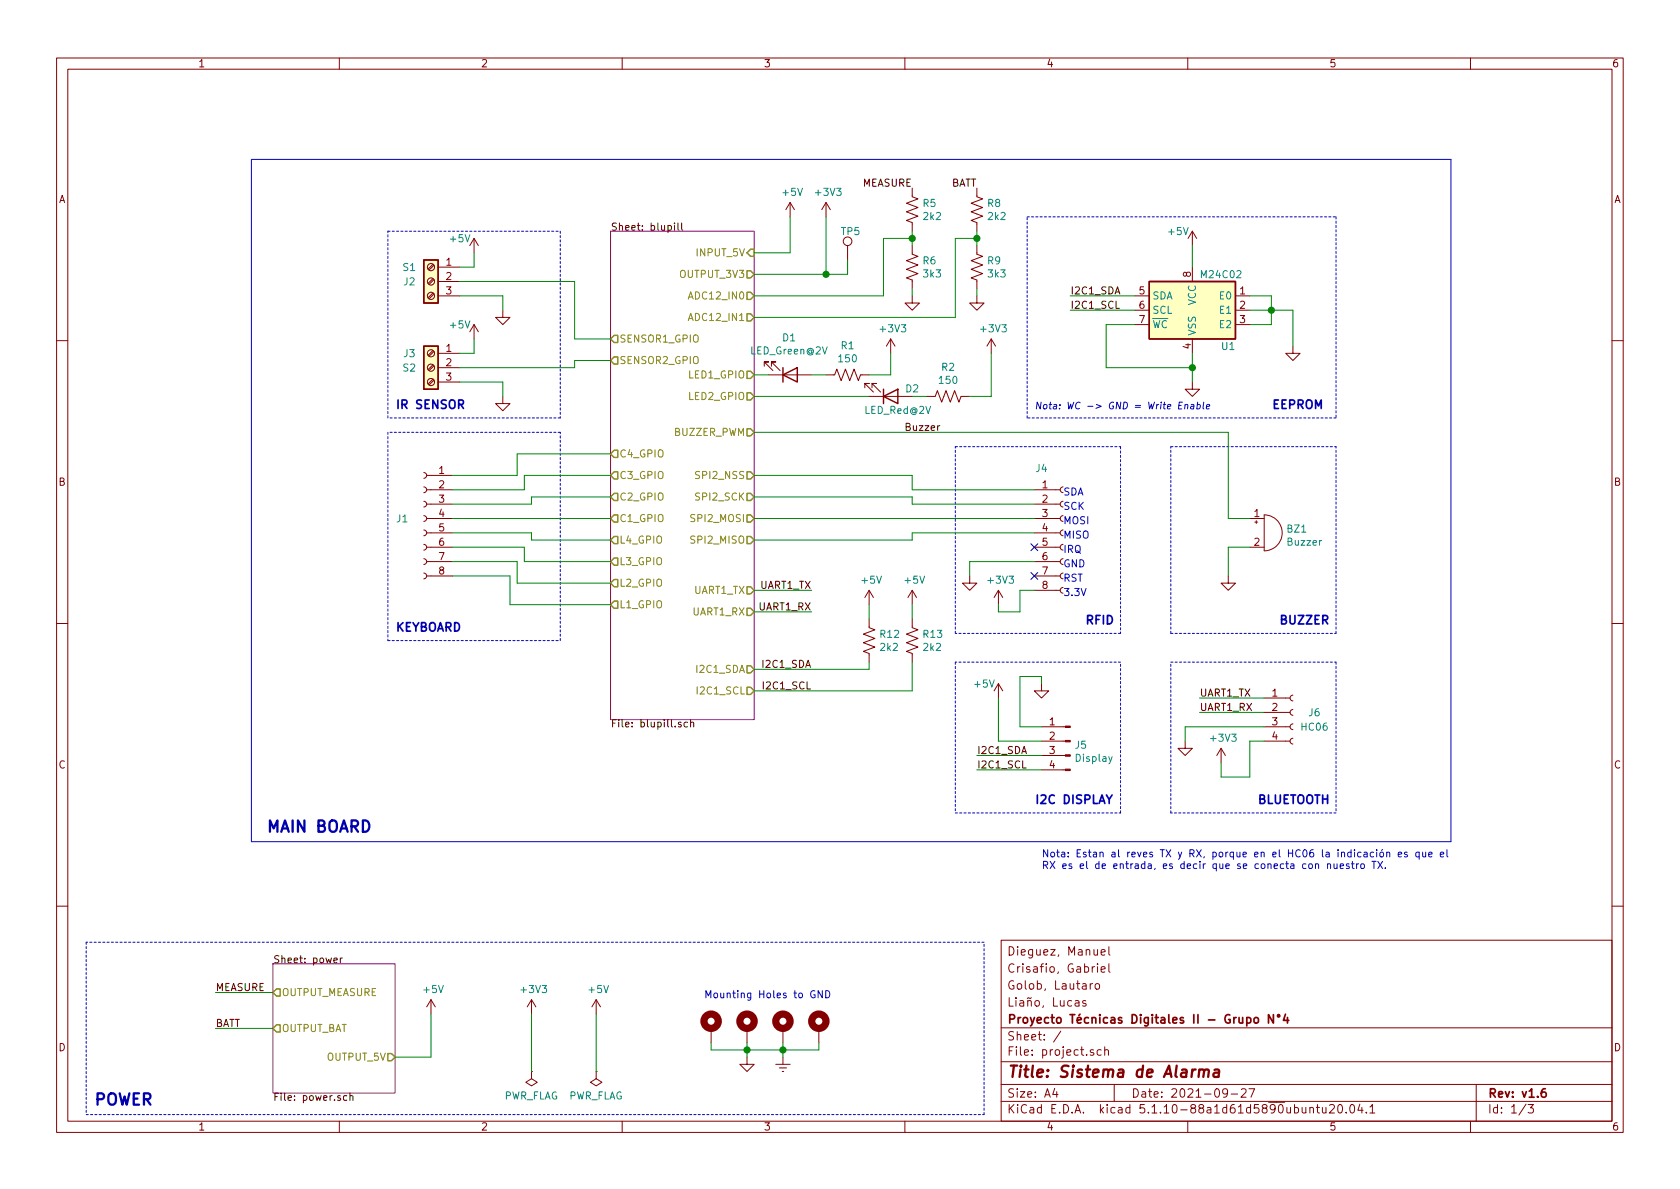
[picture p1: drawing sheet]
EESchema Schematic File Version 4
EELAYER 30 0
EELAYER END
$Descr A4 11693 8268
encoding utf-8
Sheet 1 3
Title "Sistema de Alarma"
Date "2021-09-27"
Rev "v1.6"
Comp "Proyecto Técnicas Digitales II - Grupo N°4"
Comment1 "Liaño, Lucas"
Comment2 "Golob, Lautaro"
Comment3 "Crisafio, Gabriel"
Comment4 "Dieguez, Manuel"
$EndDescr
Wire Notes Line
	600  6550 600  7750
Wire Notes Line
	6850 7750 6850 6550
Text Notes 650  7700 0    79   ~ 16
POWER
Wire Notes Line
	600  7750 6850 7750
$Comp
L power:+5V #PWR0113
U 1 1
P 3000 7050
F 0 "#PWR0113" H 3000 6900 50  0001 C CNN
F 1 "+5V" H 3015 7223 50  0000 C CNN
F 2 "" H 3000 7050 50  0001 C CNN
F 3 "" H 3000 7050 50  0001 C CNN
	1    3000 7050
	1    0    0    -1  
$EndComp
Wire Wire Line
	2750 7350 3000 7350
$Sheet
S 1900 6700 850  900 
U 60FFCFF1
F0 "power" 50
F1 "power.sch" 50
F2 "OUTPUT_5V" O R 2750 7350 50 
F3 "OUTPUT_MEASURE" O L 1900 6900 50 
F4 "OUTPUT_BAT" O L 1900 7150 50 
$EndSheet
Wire Wire Line
	1500 6900 1900 6900
Text Label 1500 6900 0    50   ~ 0
MEASURE
$Comp
L power:GND #PWR0119
U 1 1
P 5200 7350
F 0 "#PWR0119" H 5200 7100 50  0001 C CNN
F 1 "GND" H 5205 7177 50  0001 C CNN
F 2 "" H 5200 7350 50  0001 C CNN
F 3 "" H 5200 7350 50  0001 C CNN
	1    5200 7350
	1    0    0    -1  
$EndComp
$Comp
L power:Earth #PWR0120
U 1 1
P 5450 7350
F 0 "#PWR0120" H 5450 7100 50  0001 C CNN
F 1 "Earth" H 5450 7200 50  0001 C CNN
F 2 "" H 5450 7350 50  0001 C CNN
F 3 "~" H 5450 7350 50  0001 C CNN
	1    5450 7350
	1    0    0    -1  
$EndComp
$Comp
L Mechanical:MountingHole_Pad H1
U 1 1
P 4950 7150
F 0 "H1" H 5050 7153 50  0001 L CNN
F 1 "MountingHole_Pad" H 5050 7108 50  0001 L CNN
F 2 "MountingHole:MountingHole_3.2mm_M3_DIN965_Pad_TopBottom" H 4950 7150 50  0001 C CNN
F 3 "~" H 4950 7150 50  0001 C CNN
	1    4950 7150
	1    0    0    -1  
$EndComp
$Comp
L Mechanical:MountingHole_Pad H2
U 1 1
P 5200 7150
F 0 "H2" H 5300 7153 50  0001 L CNN
F 1 "MountingHole_Pad" H 5300 7108 50  0001 L CNN
F 2 "MountingHole:MountingHole_3.2mm_M3_DIN965_Pad_TopBottom" H 5200 7150 50  0001 C CNN
F 3 "~" H 5200 7150 50  0001 C CNN
	1    5200 7150
	1    0    0    -1  
$EndComp
$Comp
L Mechanical:MountingHole_Pad H3
U 1 1
P 5450 7150
F 0 "H3" H 5550 7153 50  0001 L CNN
F 1 "MountingHole_Pad" H 5550 7108 50  0001 L CNN
F 2 "MountingHole:MountingHole_3.2mm_M3_DIN965_Pad_TopBottom" H 5450 7150 50  0001 C CNN
F 3 "~" H 5450 7150 50  0001 C CNN
	1    5450 7150
	1    0    0    -1  
$EndComp
$Comp
L Mechanical:MountingHole_Pad H4
U 1 1
P 5700 7150
F 0 "H4" H 5800 7153 50  0001 L CNN
F 1 "MountingHole_Pad" H 5800 7108 50  0001 L CNN
F 2 "MountingHole:MountingHole_3.2mm_M3_DIN965_Pad_TopBottom" H 5700 7150 50  0001 C CNN
F 3 "~" H 5700 7150 50  0001 C CNN
	1    5700 7150
	1    0    0    -1  
$EndComp
Wire Wire Line
	4950 7250 4950 7300
Wire Wire Line
	4950 7300 5200 7300
Wire Wire Line
	5700 7300 5700 7250
Wire Wire Line
	5450 7250 5450 7300
Connection ~ 5450 7300
Wire Wire Line
	5450 7300 5700 7300
Wire Wire Line
	5450 7350 5450 7300
Wire Wire Line
	5200 7350 5200 7300
Connection ~ 5200 7300
Wire Wire Line
	5200 7300 5450 7300
Wire Wire Line
	5200 7250 5200 7300
Text Notes 4900 6950 0    50   ~ 0
Mounting Holes to GND
Wire Notes Line
	6850 6550 600  6550
Wire Wire Line
	1500 7150 1900 7150
Text Label 1500 7150 0    50   ~ 0
BATT
Wire Wire Line
	3000 7050 3000 7350
$Comp
L power:+5V #PWR0114
U 1 1
P 5500 1500
F 0 "#PWR0114" H 5500 1350 50  0001 C CNN
F 1 "+5V" H 5515 1673 50  0000 C CNN
F 2 "" H 5500 1500 50  0001 C CNN
F 3 "" H 5500 1500 50  0001 C CNN
	1    5500 1500
	1    0    0    -1  
$EndComp
$Comp
L power:+3V3 #PWR0115
U 1 1
P 5750 1500
F 0 "#PWR0115" H 5750 1350 50  0001 C CNN
F 1 "+3V3" H 5765 1673 50  0000 C CNN
F 2 "" H 5750 1500 50  0001 C CNN
F 3 "" H 5750 1500 50  0001 C CNN
	1    5750 1500
	1    0    0    -1  
$EndComp
Wire Wire Line
	5500 1500 5500 1750
Wire Wire Line
	5750 1500 5750 1900
$Comp
L Connector:Conn_01x08_Female J1
U 1 1
P 2950 3600
F 0 "J1" H 3100 3600 50  0000 C CNN
F 1 "Conn_01x08_Female" H 2842 3994 50  0001 C CNN
F 2 "Connector_PinHeader_2.54mm:PinHeader_1x08_P2.54mm_Vertical" H 2950 3600 50  0001 C CNN
F 3 "~" H 2950 3600 50  0001 C CNN
	1    2950 3600
	-1   0    0    -1  
$EndComp
Wire Wire Line
	3600 3150 3600 3300
Wire Wire Line
	3600 3300 3150 3300
Wire Wire Line
	3650 3300 3650 3400
Wire Wire Line
	3650 3400 3150 3400
Wire Wire Line
	3700 3450 3700 3500
Wire Wire Line
	3700 3500 3150 3500
Wire Wire Line
	3700 3750 3700 3700
Wire Wire Line
	3700 3700 3150 3700
Wire Wire Line
	3650 3900 3650 3800
Wire Wire Line
	3650 3800 3150 3800
Wire Wire Line
	3600 4050 3600 3900
Wire Wire Line
	3600 3900 3150 3900
Wire Wire Line
	3550 4200 3550 4000
Wire Wire Line
	3550 4000 3150 4000
Wire Notes Line
	2700 3000 2700 4450
Wire Notes Line
	2700 4450 3900 4450
Wire Notes Line
	3900 4450 3900 3000
Wire Notes Line
	3900 3000 2700 3000
Text Notes 2750 4400 0    59   ~ 12
KEYBOARD
Text Label 6350 1300 2    50   ~ 0
MEASURE
Text Label 6800 1300 2    50   ~ 0
BATT
$Comp
L Connector:Screw_Terminal_01x03 J2
U 1 1
P 3000 1950
F 0 "J2" H 3150 1950 50  0000 C CNN
F 1 "S1" H 3150 2050 50  0000 C CNN
F 2 "Connector_PinHeader_2.54mm:PinHeader_1x03_P2.54mm_Vertical" H 3000 1950 50  0001 C CNN
F 3 "~" H 3000 1950 50  0001 C CNN
	1    3000 1950
	-1   0    0    -1  
$EndComp
$Comp
L Connector:Screw_Terminal_01x03 J3
U 1 1
P 3000 2550
F 0 "J3" H 3150 2650 50  0000 C CNN
F 1 "S2" H 3150 2550 50  0000 C CNN
F 2 "Connector_PinHeader_2.54mm:PinHeader_1x03_P2.54mm_Vertical" H 3000 2550 50  0001 C CNN
F 3 "~" H 3000 2550 50  0001 C CNN
	1    3000 2550
	-1   0    0    -1  
$EndComp
Text Notes 2750 2850 0    59   ~ 12
IR SENSOR
Wire Notes Line
	2700 2900 2700 1600
Wire Notes Line
	2700 1600 3900 1600
Wire Notes Line
	3900 1600 3900 2900
Wire Notes Line
	3900 2900 2700 2900
Wire Wire Line
	3200 2650 3500 2650
Wire Wire Line
	3500 2650 3500 2750
Wire Wire Line
	3200 2050 3500 2050
Wire Wire Line
	3500 2050 3500 2150
Wire Wire Line
	3200 2450 3300 2450
Wire Wire Line
	3300 2450 3300 2350
Wire Wire Line
	3200 1850 3300 1850
Wire Wire Line
	3300 1850 3300 1750
Wire Wire Line
	3200 1950 4000 1950
$Comp
L power:+5V #PWR0121
U 1 1
P 3300 1750
F 0 "#PWR0121" H 3300 1600 50  0001 C CNN
F 1 "+5V" H 3200 1850 50  0000 C CNN
F 2 "" H 3300 1750 50  0001 C CNN
F 3 "" H 3300 1750 50  0001 C CNN
	1    3300 1750
	1    0    0    -1  
$EndComp
$Comp
L power:+5V #PWR0122
U 1 1
P 3300 2350
F 0 "#PWR0122" H 3300 2200 50  0001 C CNN
F 1 "+5V" H 3200 2450 50  0000 C CNN
F 2 "" H 3300 2350 50  0001 C CNN
F 3 "" H 3300 2350 50  0001 C CNN
	1    3300 2350
	1    0    0    -1  
$EndComp
$Comp
L power:GND #PWR0123
U 1 1
P 3500 2150
F 0 "#PWR0123" H 3500 1900 50  0001 C CNN
F 1 "GND" H 3505 1977 50  0001 C CNN
F 2 "" H 3500 2150 50  0001 C CNN
F 3 "" H 3500 2150 50  0001 C CNN
	1    3500 2150
	1    0    0    -1  
$EndComp
Wire Wire Line
	4000 1950 4000 2350
$Comp
L power:GND #PWR0124
U 1 1
P 3500 2750
F 0 "#PWR0124" H 3500 2500 50  0001 C CNN
F 1 "GND" H 3505 2577 50  0001 C CNN
F 2 "" H 3500 2750 50  0001 C CNN
F 3 "" H 3500 2750 50  0001 C CNN
	1    3500 2750
	1    0    0    -1  
$EndComp
$Comp
L Device:R_US R1
U 1 1
P 5900 2600
F 0 "R1" V 5695 2600 50  0000 C CNN
F 1 "150" V 5786 2600 50  0000 C CNN
F 2 "Resistor_THT:R_Axial_DIN0309_L9.0mm_D3.2mm_P12.70mm_Horizontal" V 5940 2590 50  0001 C CNN
F 3 "~" H 5900 2600 50  0001 C CNN
	1    5900 2600
	0    1    1    0   
$EndComp
$Comp
L Device:LED D1
U 1 1
P 5500 2600
F 0 "D1" H 5493 2345 50  0000 C CNN
F 1 "LED_Green@2V" H 5493 2436 50  0000 C CNN
F 2 "LED_THT:LED_D5.0mm" H 5500 2600 50  0001 C CNN
F 3 "" H 5500 2600 50  0001 C CNN
F 4 "" H 5500 2600 50  0001 C CNN "Mouser Link"
F 5 "" H 5500 2600 50  0001 C CNN "Mouser Number"
F 6 "" H 5500 2600 50  0001 C CNN "Part Number"
	1    5500 2600
	1    0    0    1   
$EndComp
Wire Wire Line
	5650 2600 5750 2600
Wire Wire Line
	6050 2600 6200 2600
Wire Wire Line
	6200 2600 6200 2450
$Comp
L Device:R_US R2
U 1 1
P 6600 2750
F 0 "R2" V 6395 2750 50  0000 C CNN
F 1 "150" V 6486 2750 50  0000 C CNN
F 2 "Resistor_THT:R_Axial_DIN0309_L9.0mm_D3.2mm_P12.70mm_Horizontal" V 6640 2740 50  0001 C CNN
F 3 "~" H 6600 2750 50  0001 C CNN
	1    6600 2750
	0    1    1    0   
$EndComp
$Comp
L Device:LED D2
U 1 1
P 6200 2750
F 0 "D2" H 6350 2700 50  0000 C CNN
F 1 "LED_Red@2V" H 6250 2850 50  0000 C CNN
F 2 "LED_THT:LED_D5.0mm" H 6200 2750 50  0001 C CNN
F 3 "" H 6200 2750 50  0001 C CNN
F 4 "" H 6200 2750 50  0001 C CNN "Mouser Link"
F 5 "" H 6200 2750 50  0001 C CNN "Mouser Number"
F 6 "" H 6200 2750 50  0001 C CNN "Part Number"
	1    6200 2750
	1    0    0    1   
$EndComp
Wire Wire Line
	6350 2750 6450 2750
Wire Wire Line
	6750 2750 6900 2750
$Comp
L power:+3V3 #PWR0125
U 1 1
P 6200 2450
F 0 "#PWR0125" H 6200 2300 50  0001 C CNN
F 1 "+3V3" H 6215 2623 50  0000 C CNN
F 2 "" H 6200 2450 50  0001 C CNN
F 3 "" H 6200 2450 50  0001 C CNN
	1    6200 2450
	1    0    0    -1  
$EndComp
Wire Wire Line
	6900 2450 6900 2750
$Comp
L power:+3V3 #PWR0126
U 1 1
P 6900 2450
F 0 "#PWR0126" H 6900 2300 50  0001 C CNN
F 1 "+3V3" H 6915 2623 50  0000 C CNN
F 2 "" H 6900 2450 50  0001 C CNN
F 3 "" H 6900 2450 50  0001 C CNN
	1    6900 2450
	1    0    0    -1  
$EndComp
Wire Wire Line
	6050 2750 5250 2750
Wire Wire Line
	5250 2600 5350 2600
Wire Wire Line
	4000 2350 4250 2350
Wire Wire Line
	3200 2550 4000 2550
Wire Wire Line
	4250 3150 3600 3150
Wire Wire Line
	4250 3300 3650 3300
Wire Wire Line
	4250 3450 3700 3450
Wire Wire Line
	4250 3600 3150 3600
Wire Wire Line
	4250 3750 3700 3750
Wire Wire Line
	4250 3900 3650 3900
Wire Wire Line
	4250 4050 3600 4050
Wire Wire Line
	4250 4200 3550 4200
Wire Wire Line
	5250 1900 5750 1900
Wire Wire Line
	5250 1750 5500 1750
Text Notes 7200 5600 0    59   ~ 12
I2C DISPLAY
Wire Notes Line
	7800 4600 6650 4600
Wire Notes Line
	7800 5650 7800 4600
Wire Notes Line
	6650 5650 7800 5650
Wire Notes Line
	6650 4600 6650 5650
Wire Wire Line
	7100 4700 7100 5050
Wire Wire Line
	7100 5050 7250 5050
Wire Wire Line
	6950 4850 6950 5150
$Comp
L power:GND #PWR0127
U 1 1
P 7250 4750
F 0 "#PWR0127" H 7250 4500 50  0001 C CNN
F 1 "GND" H 7255 4577 50  0001 C CNN
F 2 "" H 7250 4750 50  0001 C CNN
F 3 "" H 7250 4750 50  0001 C CNN
	1    7250 4750
	1    0    0    -1  
$EndComp
$Comp
L power:+5V #PWR0128
U 1 1
P 6950 4850
F 0 "#PWR0128" H 6950 4700 50  0001 C CNN
F 1 "+5V" H 6850 4950 50  0000 C CNN
F 2 "" H 6950 4850 50  0001 C CNN
F 3 "" H 6950 4850 50  0001 C CNN
	1    6950 4850
	1    0    0    -1  
$EndComp
Wire Wire Line
	6950 5150 7250 5150
Wire Wire Line
	7250 4700 7250 4750
Wire Wire Line
	7100 4700 7250 4700
$Comp
L Connector:Conn_01x04_Male J5
U 1 1
P 7450 5150
F 0 "J5" H 7422 5124 50  0000 R CNN
F 1 "Display" H 7422 5033 50  0000 R CNN
F 2 "Connector_PinHeader_2.54mm:PinHeader_1x04_P2.54mm_Vertical" H 7450 5150 50  0001 C CNN
F 3 "~" H 7450 5150 50  0001 C CNN
	1    7450 5150
	-1   0    0    -1  
$EndComp
Text Label 6550 3000 2    50   ~ 0
Buzzer
Wire Wire Line
	5250 4250 5650 4250
Wire Wire Line
	5250 4100 5650 4100
Text Label 5650 4100 2    50   ~ 0
UART1_TX
Text Label 5650 4250 2    50   ~ 0
UART1_RX
$Comp
L Connector:Conn_01x08_Female J4
U 1 1
P 7400 3700
F 0 "J4" H 7250 4150 50  0000 C CNN
F 1 "Conn_01x08_Female" H 7292 4094 50  0001 C CNN
F 2 "Connector_PinHeader_2.54mm:PinHeader_1x08_P2.54mm_Vertical" H 7400 3700 50  0001 C CNN
F 3 "~" H 7400 3700 50  0001 C CNN
	1    7400 3700
	1    0    0    -1  
$EndComp
$Sheet
S 4250 1600 1000 3400
U 60FAC4BE
F0 "blupill" 50
F1 "blupill.sch" 50
F2 "INPUT_5V" I R 5250 1750 50 
F3 "OUTPUT_3V3" O R 5250 1900 50 
F4 "I2C1_SDA" O R 5250 4650 50 
F5 "I2C1_SCL" O R 5250 4800 50 
F6 "SPI2_MOSI" O R 5250 3600 50 
F7 "SPI2_MISO" O R 5250 3750 50 
F8 "SPI2_SCK" O R 5250 3450 50 
F9 "SPI2_NSS" O R 5250 3300 50 
F10 "L1_GPIO" O L 4250 4200 50 
F11 "L2_GPIO" O L 4250 4050 50 
F12 "L3_GPIO" O L 4250 3900 50 
F13 "L4_GPIO" O L 4250 3750 50 
F14 "UART1_RX" O R 5250 4250 50 
F15 "UART1_TX" O R 5250 4100 50 
F16 "C1_GPIO" O L 4250 3600 50 
F17 "C2_GPIO" O L 4250 3450 50 
F18 "C3_GPIO" O L 4250 3300 50 
F19 "C4_GPIO" O L 4250 3150 50 
F20 "ADC12_IN0" O R 5250 2050 50 
F21 "BUZZER_PWM" O R 5250 3000 50 
F22 "SENSOR2_GPIO" O L 4250 2500 50 
F23 "SENSOR1_GPIO" O L 4250 2350 50 
F24 "LED1_GPIO" O R 5250 2600 50 
F25 "LED2_GPIO" O R 5250 2750 50 
F26 "ADC12_IN1" O R 5250 2200 50 
$EndSheet
Wire Wire Line
	6350 3450 6350 3500
Wire Wire Line
	6350 3500 7200 3500
NoConn ~ 7200 4000
NoConn ~ 7200 3800
Wire Wire Line
	7200 3900 6750 3900
Wire Wire Line
	6750 3900 6750 4000
Wire Wire Line
	7200 4100 7100 4100
Wire Wire Line
	7100 4100 7100 4250
Wire Wire Line
	6950 4250 6950 4200
Wire Wire Line
	6950 4250 7100 4250
$Comp
L power:+3V3 #PWR0129
U 1 1
P 6950 4200
F 0 "#PWR0129" H 6950 4050 50  0001 C CNN
F 1 "+3V3" H 6965 4373 50  0000 C CNN
F 2 "" H 6950 4200 50  0001 C CNN
F 3 "" H 6950 4200 50  0001 C CNN
	1    6950 4200
	1    0    0    -1  
$EndComp
$Comp
L power:GND #PWR0130
U 1 1
P 6750 4000
F 0 "#PWR0130" H 6750 3750 50  0001 C CNN
F 1 "GND" H 6755 3827 50  0001 C CNN
F 2 "" H 6750 4000 50  0001 C CNN
F 3 "" H 6750 4000 50  0001 C CNN
	1    6750 4000
	1    0    0    -1  
$EndComp
Wire Notes Line
	6650 3100 7800 3100
Wire Notes Line
	7800 3100 7800 4400
Wire Notes Line
	7800 4400 6650 4400
Text Notes 7550 4350 0    59   ~ 12
RFID
Text Notes 7400 3450 0    50   ~ 0
SDA
Text Notes 7400 3550 0    50   ~ 0
SCK
Text Notes 7400 3650 0    50   ~ 0
MOSI
Text Notes 7400 3750 0    50   ~ 0
MISO
Text Notes 7400 3850 0    50   ~ 0
IRQ
Text Notes 7400 3950 0    50   ~ 0
GND
Text Notes 7400 4050 0    50   ~ 0
RST
Text Notes 7400 4150 0    50   ~ 0
3.3V
Wire Wire Line
	4000 2550 4000 2500
Wire Wire Line
	4000 2500 4250 2500
$Comp
L Device:Buzzer BZ1
U 1 1
P 8800 3700
F 0 "BZ1" H 8952 3729 50  0000 L CNN
F 1 "Buzzer" H 8952 3638 50  0000 L CNN
F 2 "mylib:Batt" V 8775 3800 50  0001 C CNN
F 3 "~" V 8775 3800 50  0001 C CNN
	1    8800 3700
	1    0    0    -1  
$EndComp
Wire Wire Line
	5250 3000 8550 3000
Wire Wire Line
	8700 3800 8550 3800
Wire Wire Line
	8550 3600 8700 3600
Wire Wire Line
	8550 3800 8550 4000
$Comp
L power:GND #PWR0131
U 1 1
P 8550 4000
F 0 "#PWR0131" H 8550 3750 50  0001 C CNN
F 1 "GND" H 8555 3827 50  0001 C CNN
F 2 "" H 8550 4000 50  0001 C CNN
F 3 "" H 8550 4000 50  0001 C CNN
	1    8550 4000
	1    0    0    -1  
$EndComp
Wire Notes Line
	8150 4400 8150 3100
Wire Notes Line
	8150 3100 9300 3100
Wire Notes Line
	8150 4400 9300 4400
Wire Notes Line
	9300 4400 9300 3100
Text Notes 8900 4350 0    59   ~ 12
BUZZER
Wire Wire Line
	8550 3000 8550 3600
Wire Notes Line style solid
	10100 5850 1750 5850
Wire Notes Line style solid
	1750 5850 1750 1100
Wire Notes Line style solid
	1750 1100 10100 1100
Wire Notes Line style solid
	10100 1100 10100 5850
Text Notes 1850 5800 0    79   ~ 16
MAIN BOARD
Wire Notes Line
	8150 4600 9300 4600
Wire Notes Line
	9300 4600 9300 5650
Wire Notes Line
	9300 5650 8150 5650
Wire Notes Line
	8150 5650 8150 4600
Wire Wire Line
	8250 5050 8250 5150
$Comp
L power:+3V3 #PWR0132
U 1 1
P 8500 5300
F 0 "#PWR0132" H 8500 5150 50  0001 C CNN
F 1 "+3V3" H 8515 5473 50  0000 C CNN
F 2 "" H 8500 5300 50  0001 C CNN
F 3 "" H 8500 5300 50  0001 C CNN
	1    8500 5300
	1    0    0    -1  
$EndComp
$Comp
L power:GND #PWR0133
U 1 1
P 8250 5150
F 0 "#PWR0133" H 8250 4900 50  0001 C CNN
F 1 "GND" H 8255 4977 50  0001 C CNN
F 2 "" H 8250 5150 50  0001 C CNN
F 3 "" H 8250 5150 50  0001 C CNN
	1    8250 5150
	1    0    0    -1  
$EndComp
Wire Wire Line
	8500 5400 8500 5300
Wire Wire Line
	8700 5400 8500 5400
Wire Wire Line
	8700 5150 8700 5400
Wire Wire Line
	8800 5150 8700 5150
Wire Wire Line
	8800 5050 8250 5050
Wire Wire Line
	8350 4950 8800 4950
Text Label 8350 4850 0    50   ~ 0
UART1_TX
Wire Wire Line
	8350 4850 8800 4850
Text Label 8350 4950 0    50   ~ 0
UART1_RX
$Comp
L Connector:Conn_01x04_Female J6
U 1 1
P 9000 4950
F 0 "J6" H 9150 4950 50  0000 C CNN
F 1 "HC06" H 9150 4850 50  0000 C CNN
F 2 "Connector_PinHeader_2.54mm:PinHeader_1x04_P2.54mm_Vertical" H 9000 4950 50  0001 C CNN
F 3 "~" H 9000 4950 50  0001 C CNN
	1    9000 4950
	1    0    0    -1  
$EndComp
Text Notes 8750 5600 0    59   ~ 12
BLUETOOTH
Text Notes 7250 6050 0    50   ~ 0
Nota: Estan al reves TX y RX, porque en el HC06 la indicación es que el\nRX es el de entrada, es decir que se conecta con nuestro TX.
Text Label 5650 4800 2    50   ~ 0
I2C1_SCL
Text Label 6800 5350 0    50   ~ 0
I2C1_SCL
Wire Wire Line
	6800 5350 7250 5350
Text Label 5650 4650 2    50   ~ 0
I2C1_SDA
Text Label 6800 5250 0    50   ~ 0
I2C1_SDA
Wire Wire Line
	6800 5250 7250 5250
Wire Notes Line
	9300 2900 7150 2900
Wire Notes Line
	7150 2900 7150 1500
Wire Notes Line
	7150 1500 9300 1500
Wire Notes Line
	9300 1500 9300 2900
Wire Wire Line
	8300 1850 8300 1700
Wire Wire Line
	8300 2450 8300 2550
$Comp
L power:+5V #PWR0134
U 1 1
P 8300 1700
F 0 "#PWR0134" H 8300 1550 50  0001 C CNN
F 1 "+5V" H 8200 1800 50  0000 C CNN
F 2 "" H 8300 1700 50  0001 C CNN
F 3 "" H 8300 1700 50  0001 C CNN
	1    8300 1700
	1    0    0    -1  
$EndComp
$Comp
L power:GND #PWR0135
U 1 1
P 8300 2650
F 0 "#PWR0135" H 8300 2400 50  0001 C CNN
F 1 "GND" H 8305 2477 50  0001 C CNN
F 2 "" H 8300 2650 50  0001 C CNN
F 3 "" H 8300 2650 50  0001 C CNN
	1    8300 2650
	1    0    0    -1  
$EndComp
Wire Wire Line
	7900 2250 7700 2250
Wire Wire Line
	7700 2250 7700 2550
Wire Wire Line
	7700 2550 8300 2550
Connection ~ 8300 2550
Wire Wire Line
	8300 2550 8300 2650
Text Notes 8850 2850 0    59   ~ 12
EEPROM
Text Notes 7200 2850 0    47   Italic 0
Nota: WC -> GND = Write Enable
Text Label 7450 2150 0    50   ~ 0
I2C1_SCL
Wire Wire Line
	7450 2150 7900 2150
Text Label 7450 2050 0    50   ~ 0
I2C1_SDA
Wire Wire Line
	7450 2050 7900 2050
$Comp
L power:+3V3 #PWR0116
U 1 1
P 3700 7050
F 0 "#PWR0116" H 3700 6900 50  0001 C CNN
F 1 "+3V3" H 3715 7223 50  0000 C CNN
F 2 "" H 3700 7050 50  0001 C CNN
F 3 "" H 3700 7050 50  0001 C CNN
	1    3700 7050
	1    0    0    -1  
$EndComp
$Comp
L power:PWR_FLAG #FLG0102
U 1 1
P 3700 7450
F 0 "#FLG0102" H 3700 7525 50  0001 C CNN
F 1 "PWR_FLAG" H 3700 7623 50  0000 C CNN
F 2 "" H 3700 7450 50  0001 C CNN
F 3 "~" H 3700 7450 50  0001 C CNN
	1    3700 7450
	-1   0    0    1   
$EndComp
Wire Wire Line
	3700 7050 3700 7450
Wire Notes Line
	6650 4400 6650 3100
Wire Wire Line
	6350 3700 6350 3750
Wire Wire Line
	6350 3750 5250 3750
Wire Wire Line
	6350 3700 7200 3700
Wire Wire Line
	5250 3600 7200 3600
Wire Wire Line
	6350 3450 5250 3450
Wire Wire Line
	5250 3300 6350 3300
Wire Wire Line
	6350 3300 6350 3400
Wire Wire Line
	6350 3400 7200 3400
$Comp
L Device:R_US R5
U 1 1
P 6350 1450
F 0 "R5" H 6418 1496 50  0000 L CNN
F 1 "2k2" H 6418 1405 50  0000 L CNN
F 2 "Resistor_THT:R_Axial_DIN0309_L9.0mm_D3.2mm_P12.70mm_Horizontal" V 6390 1440 50  0001 C CNN
F 3 "~" H 6350 1450 50  0001 C CNN
	1    6350 1450
	1    0    0    -1  
$EndComp
$Comp
L Device:R_US R6
U 1 1
P 6350 1850
F 0 "R6" H 6418 1896 50  0000 L CNN
F 1 "3k3" H 6418 1805 50  0000 L CNN
F 2 "Resistor_THT:R_Axial_DIN0309_L9.0mm_D3.2mm_P12.70mm_Horizontal" V 6390 1840 50  0001 C CNN
F 3 "~" H 6350 1850 50  0001 C CNN
	1    6350 1850
	1    0    0    -1  
$EndComp
$Comp
L Device:R_US R8
U 1 1
P 6800 1450
F 0 "R8" H 6868 1496 50  0000 L CNN
F 1 "2k2" H 6868 1405 50  0000 L CNN
F 2 "Resistor_THT:R_Axial_DIN0309_L9.0mm_D3.2mm_P12.70mm_Horizontal" V 6840 1440 50  0001 C CNN
F 3 "~" H 6800 1450 50  0001 C CNN
	1    6800 1450
	1    0    0    -1  
$EndComp
$Comp
L Device:R_US R9
U 1 1
P 6800 1850
F 0 "R9" H 6868 1896 50  0000 L CNN
F 1 "3k3" H 6868 1805 50  0000 L CNN
F 2 "Resistor_THT:R_Axial_DIN0309_L9.0mm_D3.2mm_P12.70mm_Horizontal" V 6840 1840 50  0001 C CNN
F 3 "~" H 6800 1850 50  0001 C CNN
	1    6800 1850
	1    0    0    -1  
$EndComp
Wire Wire Line
	6350 1600 6350 1650
Wire Wire Line
	6350 1650 6150 1650
Wire Wire Line
	6150 1650 6150 2050
Connection ~ 6350 1650
Wire Wire Line
	6350 1650 6350 1700
Wire Wire Line
	5250 2050 6150 2050
Wire Wire Line
	6350 2000 6350 2050
Wire Wire Line
	6650 2200 6650 1650
Wire Wire Line
	6650 1650 6800 1650
Wire Wire Line
	6800 1650 6800 1600
Wire Wire Line
	5250 2200 6650 2200
Wire Wire Line
	6800 1700 6800 1650
Connection ~ 6800 1650
Wire Wire Line
	6800 2000 6800 2050
$Comp
L power:GND #PWR0105
U 1 1
P 6800 2050
F 0 "#PWR0105" H 6800 1800 50  0001 C CNN
F 1 "GND" H 6805 1877 50  0001 C CNN
F 2 "" H 6800 2050 50  0001 C CNN
F 3 "" H 6800 2050 50  0001 C CNN
	1    6800 2050
	1    0    0    -1  
$EndComp
$Comp
L power:GND #PWR0108
U 1 1
P 6350 2050
F 0 "#PWR0108" H 6350 1800 50  0001 C CNN
F 1 "GND" H 6355 1877 50  0001 C CNN
F 2 "" H 6350 2050 50  0001 C CNN
F 3 "" H 6350 2050 50  0001 C CNN
	1    6350 2050
	1    0    0    -1  
$EndComp
$Comp
L power:PWR_FLAG #FLG0104
U 1 1
P 4150 7450
F 0 "#FLG0104" H 4150 7525 50  0001 C CNN
F 1 "PWR_FLAG" H 4150 7623 50  0000 C CNN
F 2 "" H 4150 7450 50  0001 C CNN
F 3 "~" H 4150 7450 50  0001 C CNN
	1    4150 7450
	-1   0    0    1   
$EndComp
Wire Wire Line
	4150 7050 4150 7450
$Comp
L power:+5V #PWR0140
U 1 1
P 4150 7050
F 0 "#PWR0140" H 4150 6900 50  0001 C CNN
F 1 "+5V" H 4165 7223 50  0000 C CNN
F 2 "" H 4150 7050 50  0001 C CNN
F 3 "" H 4150 7050 50  0001 C CNN
	1    4150 7050
	1    0    0    -1  
$EndComp
$Comp
L Device:R_US R12
U 1 1
P 6050 4450
F 0 "R12" H 6118 4496 50  0000 L CNN
F 1 "2k2" H 6118 4405 50  0000 L CNN
F 2 "Resistor_THT:R_Axial_DIN0309_L9.0mm_D3.2mm_P12.70mm_Horizontal" V 6090 4440 50  0001 C CNN
F 3 "~" H 6050 4450 50  0001 C CNN
	1    6050 4450
	1    0    0    -1  
$EndComp
$Comp
L Device:R_US R13
U 1 1
P 6350 4450
F 0 "R13" H 6418 4496 50  0000 L CNN
F 1 "2k2" H 6418 4405 50  0000 L CNN
F 2 "Resistor_THT:R_Axial_DIN0309_L9.0mm_D3.2mm_P12.70mm_Horizontal" V 6390 4440 50  0001 C CNN
F 3 "~" H 6350 4450 50  0001 C CNN
	1    6350 4450
	1    0    0    -1  
$EndComp
Wire Wire Line
	6050 4650 6050 4600
Wire Wire Line
	5250 4650 6050 4650
Wire Wire Line
	6350 4800 6350 4600
Wire Wire Line
	5250 4800 6350 4800
Wire Wire Line
	6050 4300 6050 4200
Wire Wire Line
	6350 4300 6350 4200
$Comp
L power:+5V #PWR0141
U 1 1
P 6050 4200
F 0 "#PWR0141" H 6050 4050 50  0001 C CNN
F 1 "+5V" H 6065 4373 50  0000 C CNN
F 2 "" H 6050 4200 50  0001 C CNN
F 3 "" H 6050 4200 50  0001 C CNN
	1    6050 4200
	1    0    0    -1  
$EndComp
$Comp
L power:+5V #PWR0142
U 1 1
P 6350 4200
F 0 "#PWR0142" H 6350 4050 50  0001 C CNN
F 1 "+5V" H 6365 4373 50  0000 C CNN
F 2 "" H 6350 4200 50  0001 C CNN
F 3 "" H 6350 4200 50  0001 C CNN
	1    6350 4200
	1    0    0    -1  
$EndComp
$Comp
L myLib:M24C02 U1
U 1 1
P 8300 2150
F 0 "U1" H 8050 1900 50  0000 C CNN
F 1 "M24C02" H 8100 2400 50  0000 C CNN
F 2 "Package_DIP:DIP-8_W7.62mm" H 8300 2500 50  0001 C CNN
F 3 "http://www.st.com/content/ccc/resource/technical/document/datasheet/b0/d8/50/40/5a/85/49/6f/DM00071904.pdf/files/DM00071904.pdf/jcr:content/translations/en.DM00071904.pdf" H 8350 1650 50  0001 C CNN
	1    8300 2150
	-1   0    0    -1  
$EndComp
Wire Wire Line
	8700 2050 8850 2050
Wire Wire Line
	8850 2050 8850 2150
Wire Wire Line
	8850 2250 8700 2250
Wire Wire Line
	8700 2150 8850 2150
Connection ~ 8850 2150
Wire Wire Line
	8850 2150 8850 2250
Wire Wire Line
	9000 2150 9000 2400
Wire Wire Line
	8850 2150 9000 2150
$Comp
L power:GND #PWR0143
U 1 1
P 9000 2400
F 0 "#PWR0143" H 9000 2150 50  0001 C CNN
F 1 "GND" H 9005 2227 50  0001 C CNN
F 2 "" H 9000 2400 50  0001 C CNN
F 3 "" H 9000 2400 50  0001 C CNN
	1    9000 2400
	1    0    0    -1  
$EndComp
$Comp
L Connector:TestPoint TP5
U 1 1
P 5900 1800
F 0 "TP5" H 5850 2000 50  0000 L CNN
F 1 "TestPoint" H 5958 1827 50  0001 L CNN
F 2 "TestPoint:TestPoint_THTPad_D2.0mm_Drill1.0mm" H 6100 1800 50  0001 C CNN
F 3 "~" H 6100 1800 50  0001 C CNN
	1    5900 1800
	1    0    0    -1  
$EndComp
Wire Wire Line
	5750 1900 5900 1900
Wire Wire Line
	5900 1900 5900 1800
Connection ~ 5750 1900
$EndSCHEMATC
